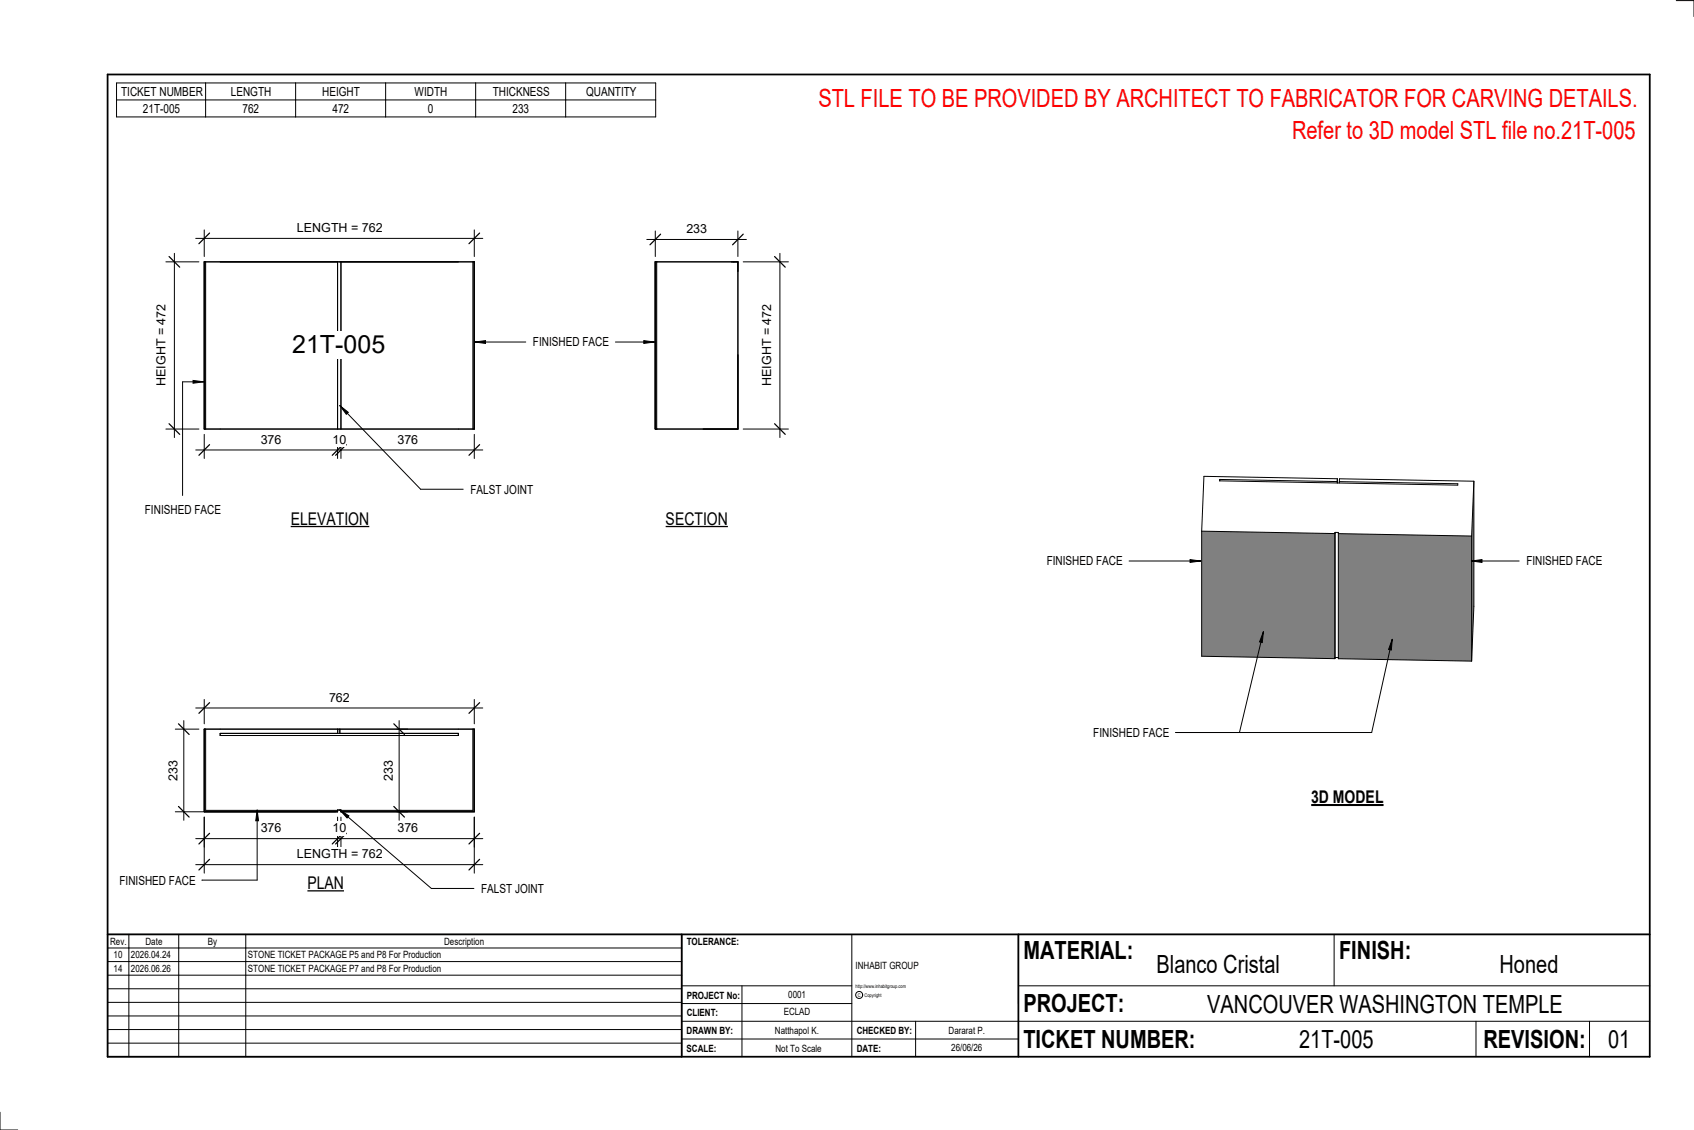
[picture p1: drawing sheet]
<svg xmlns="http://www.w3.org/2000/svg" width="914mm" height="610mm" viewBox="0 0 914 610" stroke-linecap="round" stroke-linejoin="round" font-family="sans-serif">
<g fill="#808080">
<path d="M796 260v67l-2 30v-68z"/>
<path d="M722 288l72 1v68l-72-2z"/>
<path d="M649 287l72 1v67l-72-1z"/>
</g>
<g fill="none" stroke="#000" stroke-width=".54">
<path d="M722 258l-72-1-1 30M722 258v2l-64-1 129 3v-1l-64-1M722 258v3M723 260v1M796 260l-2 29M796 260l-73-2v2M796 260v67l-2 30M649 287l72 1v-1M649 287v67l72 1M721 287h1v1M721 287v68M722 288l72 1"/>
<path d="M722 288v67l72 2M794 289v68M722 355h-1"/>
</g>
<path d="M354 141v90z" fill="#7c7c7c"/>
<path d="M354 141h44v90h-44zM354 141v90" fill="none" stroke="#000" stroke-width=".54"/>
<g fill="#7c7c7c">
<path d="M255 141h1v90h-1z"/>
<path d="M110 141h1v90h-1z"/>
</g>
<path d="M110 141h146v90h-146zM111 141v90M182 141v90M184 141v90M255 141v90" fill="none" stroke="#000" stroke-width=".54"/>
<path d="M110 393v45h72v-1h-71v-44zM184 437v1h72v-45h-1v44z" fill="#7c7c7c"/>
<path d="M421 137v99M401 141h25M401 231h25M110 393h146v45h-72v-1h-2v1h-72zM111 393v44h71M119 396h128v1h-128zM182 393v3M183 393v3M255 393v44h-71" fill="none" stroke="#000" stroke-width=".54"/>
<path d="M418 138l6 6M418 229l6 5" fill="none" stroke="#000" stroke-width=".67"/>
<path d="M410 164h8v44h-8z" fill="#fff"/>
<path d="M349 129h54M354 125v13M398 125v13" fill="none" stroke="#000" stroke-width=".54"/>
<path d="M357 126l-6 6M401 126l-6 6" fill="none" stroke="#000" stroke-width=".67"/>
<g fill="#fff">
<path d="M370 120h12v7h-12z"/>
<path d="M158 178h51v15h-51z"/>
</g>
<path d="M110 234v13M182 234v13M184 234v13M256 234v13M106 243h155" fill="none" stroke="#000" stroke-width=".54"/>
<path d="M113 240l-6 6M185 240l-6 6M187 240l-6 6M259 240l-6 6" fill="none" stroke="#000" stroke-width=".67"/>
<g fill="#fff">
<path d="M141 233h11v8h-11z"/>
<path d="M179 233h8v8h-8z"/>
<path d="M215 233h11v8h-11z"/>
</g>
<path d="M94 137v99M90 141h17M90 231h17" fill="none" stroke="#000" stroke-width=".54"/>
<path d="M91 138l6 6M91 229l6 5" fill="none" stroke="#000" stroke-width=".67"/>
<path d="M83 164h8v44h-8z" fill="#fff"/>
<path d="M106 129h155M110 124v14M256 124v14" fill="none" stroke="#000" stroke-width=".54"/>
<path d="M113 126l-6 5M259 126l-6 5" fill="none" stroke="#000" stroke-width=".67"/>
<path d="M160 119h46v8h-46z" fill="#fff"/>
<path d="M106 452h155M110 441v16M182 441v16M184 441v16M256 441v16" fill="none" stroke="#000" stroke-width=".54"/>
<path d="M113 450l-6 5M185 450l-6 5M187 450l-6 5M259 450l-6 5" fill="none" stroke="#000" stroke-width=".67"/>
<g fill="#fff">
<path d="M141 443h11v8h-11z"/>
<path d="M179 443h8v8h-8z"/>
<path d="M215 443h11v8h-11z"/>
</g>
<path d="M110 441v30M256 441v30M106 466h155" fill="none" stroke="#000" stroke-width=".54"/>
<path d="M113 464l-6 5M259 464l-6 5" fill="none" stroke="#000" stroke-width=".67"/>
<path d="M160 457h46v8h-46z" fill="#fff"/>
<path d="M95 393h12M99 389v54M95 438h86" fill="none" stroke="#000" stroke-width=".54"/>
<path d="M96 390l6 6M96 435l6 6" fill="none" stroke="#000" stroke-width=".67"/>
<path d="M90 410h7v11h-7z" fill="#fff"/>
<path d="M214 393h6M215 389v54M214 438h6" fill="none" stroke="#000" stroke-width=".54"/>
<path d="M213 390l5 6M213 435l5 6" fill="none" stroke="#000" stroke-width=".67"/>
<path d="M206 410h8v11h-8z" fill="#fff"/>
<path d="M110 377v13M256 377v13M106 382h155" fill="none" stroke="#000" stroke-width=".54"/>
<path d="M113 379l-6 6M259 379l-6 6" fill="none" stroke="#000" stroke-width=".67"/>
<path d="M178 373h11v7h-11z" fill="#fff"/>
<g fill="none" stroke="#000" stroke-width=".54">
<path d="M905 0h9v9M460 504v66M720 504v28M891 504h-341v37M368 532h92M401 532v38M550 532h341M368 551h523M368 541h92M494 551v19M797 551v19M858 551v19"/>
<path d="M368 561h182M0 600v10h10"/>
<circle cx="464" cy="537" r="1.9"/>
</g>
<path d="M58 40h833v530h-833zM58 504h833M368 504v66M550 504v66" fill="none" stroke="#000" stroke-width=".96"/>
<g fill="#fff">
<path d="M652 534h192v15h-192z"/>
<path d="M513 562h17v6h-17z"/>
<path d="M425 533h10v6h-10z"/>
<path d="M423 543h15v6h-15z"/>
<path d="M418 553h24v6h-24z"/>
<path d="M624 513h68v15h-68z"/>
<path d="M809 513h33v15h-33z"/>
<path d="M512 553h20v6h-20z"/>
<path d="M701 553h41v15h-41z"/>
<path d="M442 45h443v16h-443z"/>
<path d="M868 553h12v15h-12z"/>
<path d="M61 512h5v6h-5z"/>
<path d="M61 520h5v6h-5z"/>
</g>
<path d="M58 504h310v66h-310zM58 519h310M58 511h310M70 504v66M96 504v66M133 504v66M58 533h310M58 526h310M58 555h310M58 548h310M58 541h310M58 563h310" fill="none" stroke="#000" stroke-width=".54"/>
<path d="M166 471h20v11h-20z" fill="#fff"/>
<path d="M166 481h20" fill="none" stroke="#000" stroke-width=".69" stroke-linecap="butt"/>
<path d="M708 424h39v12h-39z" fill="#fff"/>
<path d="M708 434h39" fill="none" stroke="#000" stroke-width="1.1" stroke-linecap="butt"/>
<path d="M697 63h188v15h-188z" fill="#fff"/>
<path d="M256 185l6-1v1zM348 184l5 1h-5z" fill="#000"/>
<path d="M256 185l6-1v1zM256 185h28M332 185h21M348 184l5 1h-5z" fill="none" stroke="#000" stroke-width=".54"/>
<path d="M288 181h40v7h-40z" fill="#fff"/>
<path d="M682 341l-1 6-1-1zM682 341l-13 54M752 345l-1 6-1-1zM752 345l-12 50h-105" fill="none" stroke="#000" stroke-width=".54"/>
<path d="M682 341l-1 6-1-1zM752 345l-1 6-1-1z" fill="#000"/>
<path d="M590 391h41v8h-41z" fill="#fff"/>
<path d="M104 205l6 1-6 1z" fill="#000"/>
<path d="M104 205l6 1-6 1zM110 206h-11v61" fill="none" stroke="#000" stroke-width=".54"/>
<path d="M78 271h41v8h-41z" fill="#fff"/>
<path d="M139 437l1 6h-2zM139 437v38h-30" fill="none" stroke="#000" stroke-width=".54"/>
<path d="M139 437l1 6h-2z" fill="#000"/>
<path d="M65 471h40v8h-40z" fill="#fff"/>
<path d="M642 302l6 1h-6z" fill="#000"/>
<path d="M609 303h39M642 302l6 1h-6z" fill="none" stroke="#000" stroke-width=".54"/>
<path d="M565 299h41v8h-41z" fill="#fff"/>
<path d="M794 303l6-1v1z" fill="#000"/>
<path d="M794 303l6-1v1zM794 303h26" fill="none" stroke="#000" stroke-width=".54"/>
<g fill="#fff">
<path d="M824 299h41v8h-41z"/>
<path d="M157 275h42v10h-42z"/>
</g>
<path d="M157 284h42" fill="none" stroke="#000" stroke-width=".69" stroke-linecap="butt"/>
<path d="M359 275h34v10h-34z" fill="#fff"/>
<path d="M359 284h34" fill="none" stroke="#000" stroke-width=".69" stroke-linecap="butt"/>
<path d="M183 437l5 3-1 1z" fill="#000"/>
<path d="M183 437l5 3-1 1zM183 437l50 42h23" fill="none" stroke="#000" stroke-width=".54"/>
<path d="M260 476h33v7h-33z" fill="#fff"/>
<path d="M63 45h291v18h-291zM63 54h291M111 45v18M160 45v18M208 45v18M257 45v18M305 45v18M183 219l5 3-1 1zM183 219l44 45h23" fill="none" stroke="#000" stroke-width=".54"/>
<path d="M183 219l5 3-1 1z" fill="#000"/>
<path d="M254 260h34v8h-34z" fill="#fff"/>
<g font-size="13.5" fill="#f00">
<text x="442" y="58">STL FILE TO BE PROVIDED BY ARCHITECT TO FABRICATOR FOR CARVING DETAILS.</text>
<text x="697" y="75">Refer to 3D model STL file no.21T-005</text>
</g>
<g font-size="13.5">
<text x="158" y="191">21T-005</text>
<text x="552" y="517">MATERIAL:</text>
<text x="723" y="517">FINISH:</text>
<text x="624" y="525">Blanco Cristal</text>
<text x="809" y="525">Honed</text>
<text x="552" y="546">PROJECT:</text>
<text x="652" y="546">VANCOUVER WASHINGTON TEMPLE</text>
<text x="552" y="565">TICKET NUMBER:</text>
<text x="701" y="565">21T-005</text>
<text x="801" y="565">REVISION:</text>
<text x="868" y="565">01</text>
</g>
<g font-size="9.4">
<text x="157" y="283">ELEVATION</text>
<text x="359" y="283">SECTION</text>
<text x="708" y="433">3D MODEL</text>
<text x="166" y="480">PLAN</text>
</g>
<g font-size="6.7">
<text x="65" y="52">TICKET NUMBER</text>
<text x="125" y="52">LENGTH</text>
<text x="174" y="52">HEIGHT</text>
<text x="224" y="52">WIDTH</text>
<text x="266" y="52">THICKNESS</text>
<text x="316" y="52">QUANTITY</text>
<text x="77" y="61">21T-005</text>
<text x="131" y="61">762</text>
<text x="179" y="61">472</text>
<text x="231" y="61">0</text>
<text x="277" y="61">233</text>
<text x="160" y="125">LENGTH = 762</text>
<text x="370" y="126">233</text>
<text x="288" y="187">FINISHED FACE</text>
<text x="89" y="208" transform="rotate(-90 89 208)">HEIGHT = 472</text>
<text x="416" y="208" transform="rotate(-90 416 208)">HEIGHT = 472</text>
<text x="141" y="239">376</text>
<text x="179" y="239">10</text>
<text x="215" y="239">376</text>
<text x="254" y="266">FALST JOINT</text>
<text x="78" y="277">FINISHED FACE</text>
<text x="565" y="305">FINISHED FACE</text>
<text x="824" y="305">FINISHED FACE</text>
<text x="178" y="379">762</text>
<text x="590" y="398">FINISHED FACE</text>
<text x="96" y="421" transform="rotate(-90 96 421)">233</text>
<text x="212" y="421" transform="rotate(-90 212 421)">233</text>
<text x="141" y="449">376</text>
<text x="179" y="449">10</text>
<text x="215" y="449">376</text>
<text x="160" y="463">LENGTH = 762</text>
<text x="65" y="477">FINISHED FACE</text>
<text x="260" y="482">FALST JOINT</text>
</g>
<g font-size="5.4">
<text x="59" y="510">Rev.</text>
<text x="79" y="510">Date</text>
<text x="112" y="510">By</text>
<text x="240" y="510">Description</text>
<text x="371" y="510">TOLERANCE:</text>
<text x="61" y="517">10</text>
<text x="71" y="517">2026.04.24</text>
<text x="134" y="517">STONE TICKET PACKAGE P5 and P8 For Production</text>
<text x="61" y="525">14</text>
<text x="71" y="524">2026.06.26</text>
<text x="134" y="524">STONE TICKET PACKAGE P7 and P8 For Production</text>
<text x="462" y="523">INHABIT GROUP</text>
<text x="371" y="539">PROJECT No:</text>
<text x="425" y="538">0001</text>
<text x="371" y="548">CLIENT:</text>
<text x="423" y="548">ECLAD</text>
<text x="371" y="558">DRAWN BY:</text>
<text x="418" y="558">Natthapol K.</text>
<text x="462" y="558">CHECKED BY:</text>
<text x="512" y="558">Dararat P.</text>
<text x="371" y="567">SCALE:</text>
<text x="419" y="567">Not To Scale</text>
<text x="462" y="567">DATE:</text>
<text x="513" y="567">26/06/26</text>
</g>
<g font-size="2.7">
<text x="462" y="533">http://www.inhabitgroup.com</text>
<text x="463" y="538">C</text>
<text x="467" y="538">Copyright</text>
</g>
</svg>
